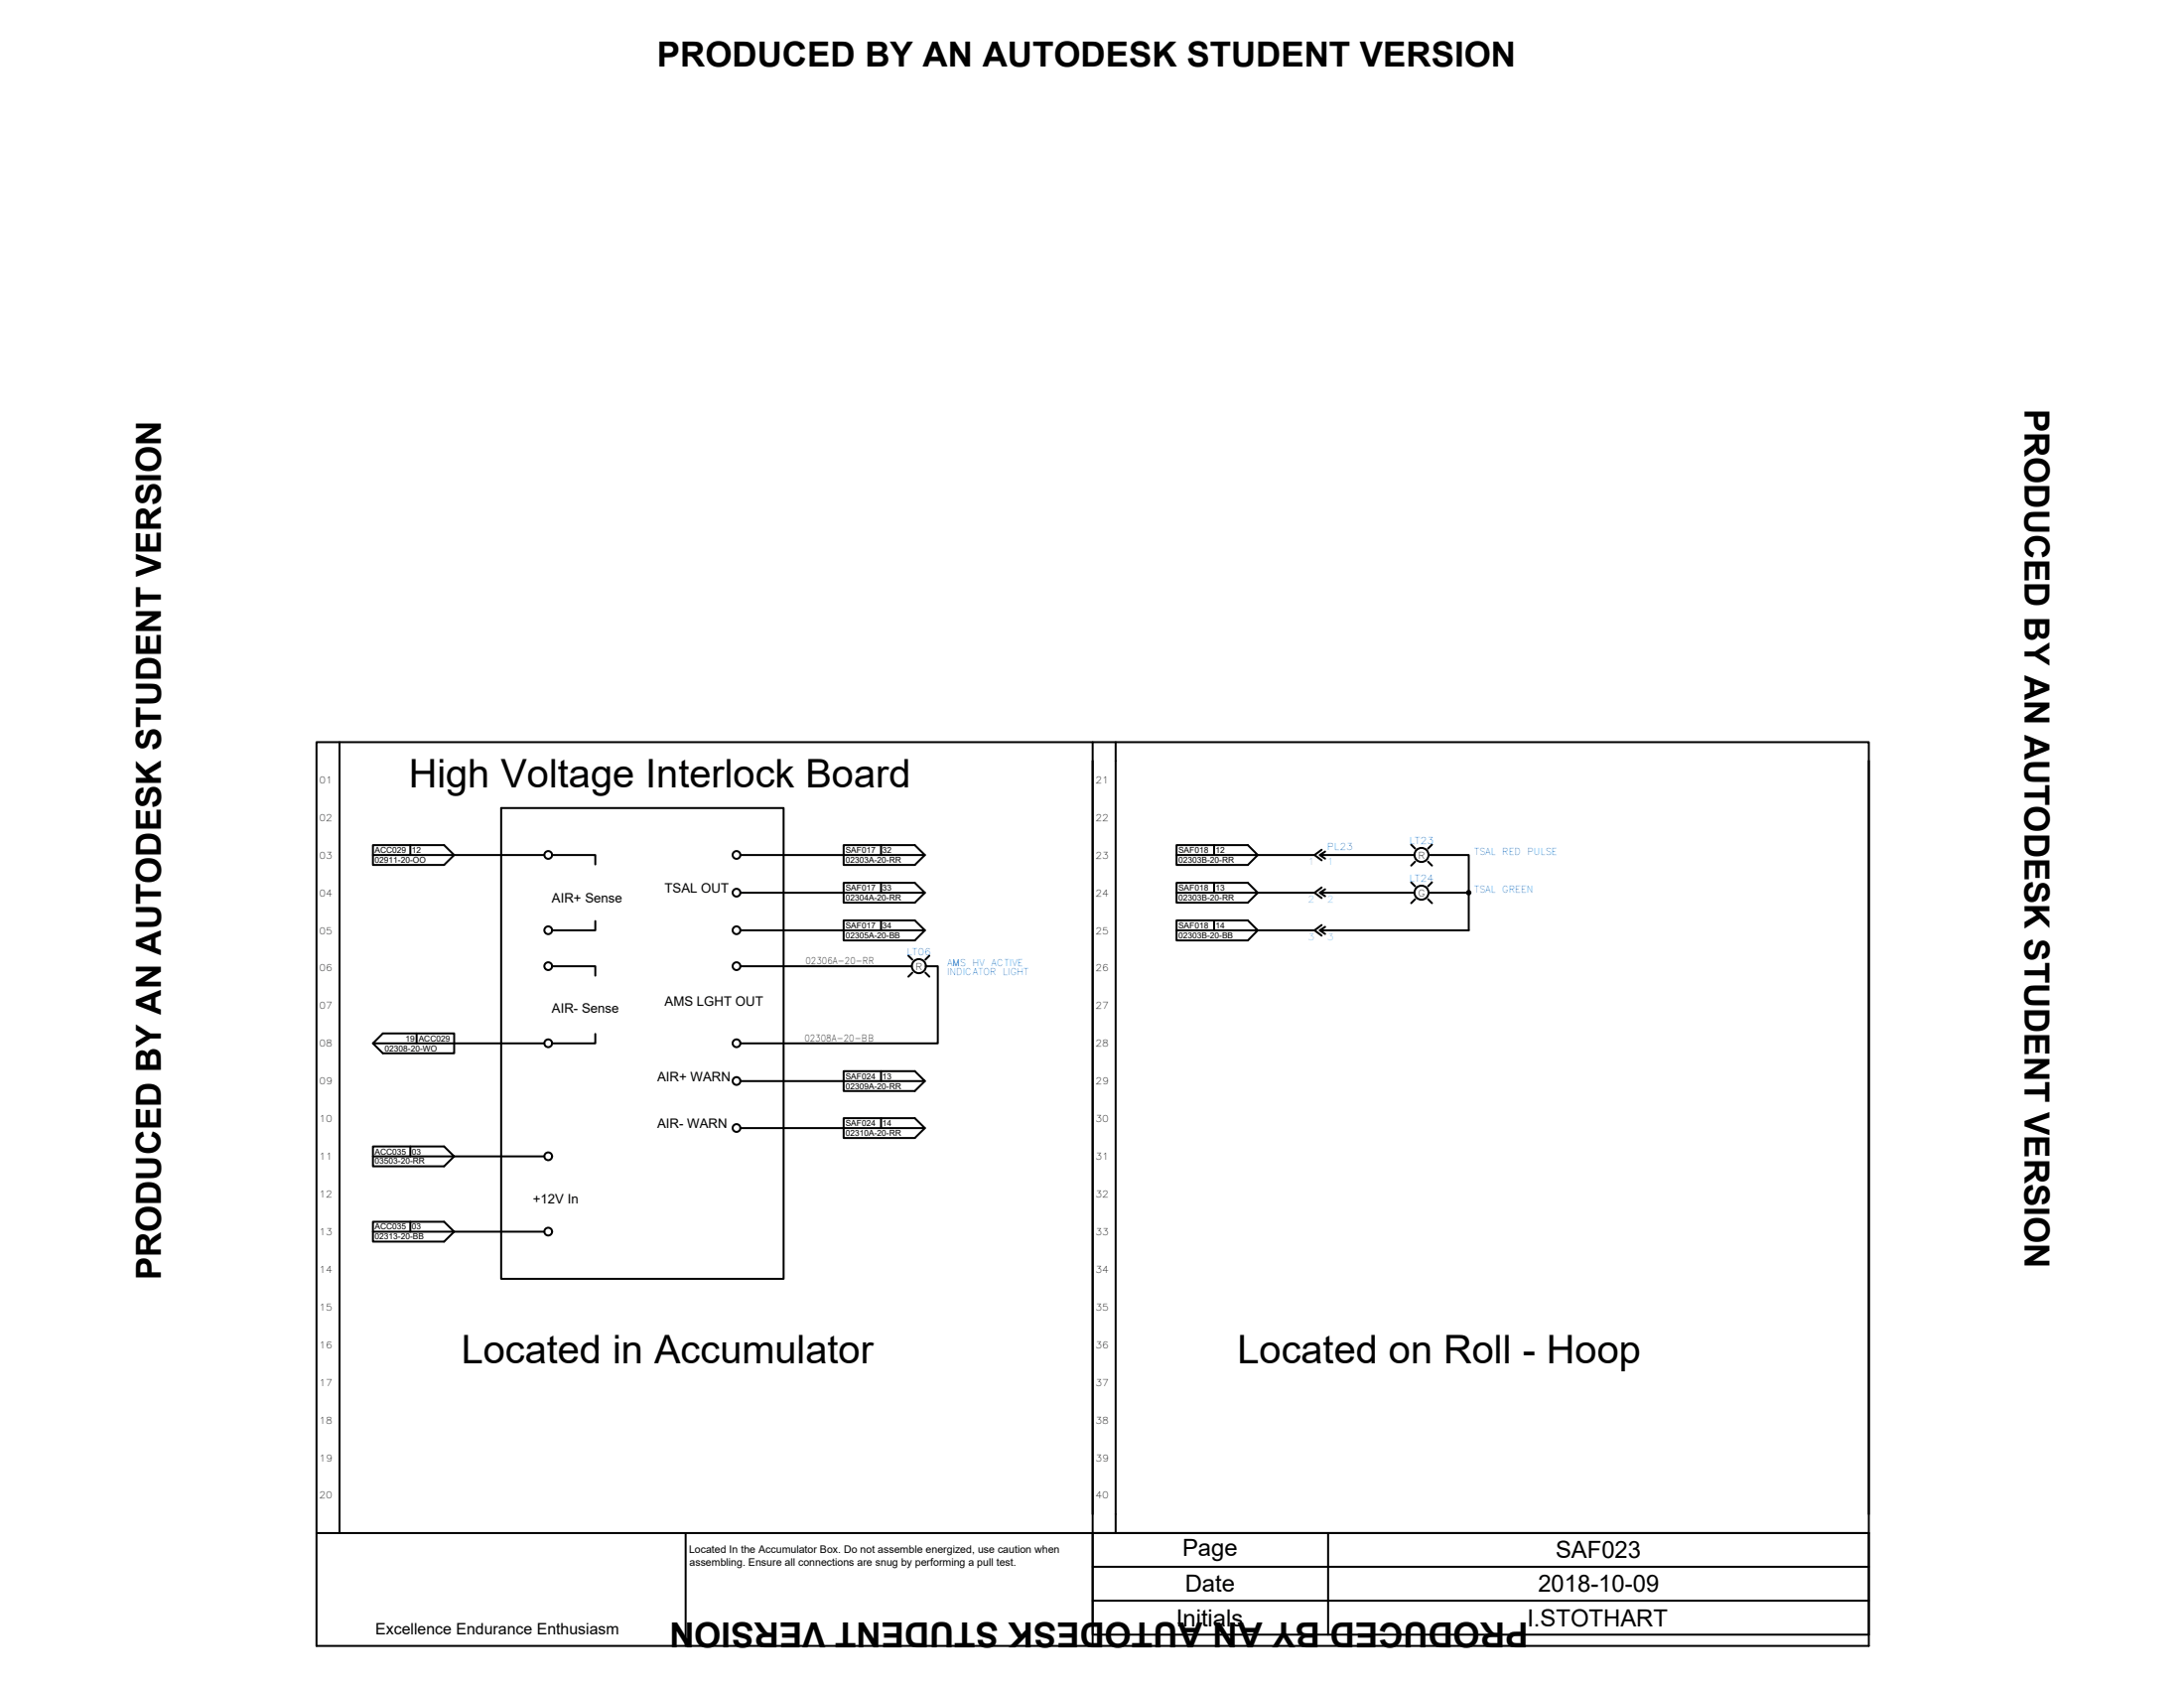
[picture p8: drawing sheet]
<svg xmlns="http://www.w3.org/2000/svg" width="279mm" height="216mm" viewBox="0 0 279 216" stroke-linecap="round" stroke-linejoin="round" font-family="sans-serif">
<g fill="none" stroke="#000" stroke-width=".25">
<path d="M40.5 94.9h198.6v115.6h-198.6zM43.4 94.9v101.2M139.8 94.9v115.6M142.7 94.9v101.2M239.1 97.3v96.4M47.7 109.4h10.4l-1.3-1.3h-9.1v2.5h9.1l1.3-1.2h11.5M52.5 108.1v1.3M64.1 103.3h36.1v60.3h-36.1zM70.7 109.4h5.5v1.2M76.2 117.8v1.2h-5.5M94.7 109.4h23.6l-1.3-1.3h-9.1v2.5h9.1l1.3-1.2M94.7 114.2h23.6l-1.3-1.3h-9.1v2.6h9.1l1.3-1.3"/>
<path d="M94.7 119h23.6l-1.3-1.3h-9.1v2.6h9.1l1.3-1.3M112.7 108.1v1.3M112.7 112.9v1.3M112.7 117.7v1.3M150.5 109.4h10.4l-1.3-1.3h-9.1v2.5h9.1l1.3-1.2h7.3M150.5 114.2h10.4l-1.3-1.3h-9.1v2.6h9.1l1.3-1.3h7.3M150.5 119h10.4l-1.3-1.3h-9.1v2.6h9.1l1.3-1.3h7.3M155.3 108.1v1.3M155.3 112.9v1.3M155.3 117.7v1.3M168.8 109.4h12.2M168.8 114.2h12.2"/>
<path d="M169.1 108.7l-.9 .7 .9 .6M169.1 113.5l-.9 .7 .9 .7M169.1 118.3l-.9 .7 .9 .7M169.5 108.9l-.7 .5 .7 .4M169.5 113.7l-.7 .5 .7 .4M169.5 118.5l-.7 .5 .7 .5M180.5 108l.5 .5M180.5 112.9l.5 .5M181 110.2l-.5 .5M181 115l-.5 .5M182.7 110.2l.5 .5M182.7 115l.5 .5"/>
<path d="M182.8 109.4h5.1v4.8h-5.1M183.2 108l-.5 .5M183.2 112.9l-.5 .5M187.9 114.2v4.8h-19.1M47.7 133.4l1.3 1.3h9.1v-2.5h-9.1l-1.3 1.2h21.9M53.3 132.2v1.2M70.7 123.6h5.5v1.2M76.2 132.2v1.2h-5.5M94.7 138.3h23.6l-1.3-1.3h-9.1v2.5h9.1l1.3-1.2M94.7 123.6h21.9M112.7 137v1.3M116.2 122.2l.5 .5"/>
<path d="M116.7 124.4l-.5 .5M118.4 124.4l.5 .5M118.4 123.6h1.6v9.8h-25.3M118.9 122.2l-.5 .5M47.7 147.9h10.4l-1.3-1.3h-9.1v2.6h9.1l1.3-1.3h11.5M47.7 157.5h10.4l-1.3-1.2h-9.1v2.5h9.1l1.3-1.3h11.5M52.5 146.6v1.3M52.5 156.3v1.2M94.7 144.3h23.6l-1.3-1.3h-9.1v2.6h9.1l1.3-1.3M112.7 143v1.3M40.5 196.1h198.6v13h-99.3v-13M87.7 196.1v14.4"/>
<path d="M169.9 196.1v13M139.8 200.4h99.3M139.8 204.7h99.3"/>
<circle cx="70.1" cy="109.4" r=".5"/>
<circle cx="70.1" cy="119" r=".5"/>
<circle cx="94.2" cy="119" r=".5"/>
<circle cx="94.2" cy="109.4" r=".5"/>
<circle cx="94.2" cy="114.2" r=".5"/>
<circle cx="181.9" cy="114.2" r=".9"/>
<circle cx="181.9" cy="109.4" r=".9"/>
<circle cx="187.9" cy="114.2" r=".07"/>
<circle cx="187.9" cy="114.2" r=".22"/>
<circle cx="187.9" cy="114.2" r=".14"/>
<circle cx="70.1" cy="123.6" r=".5"/>
<circle cx="70.1" cy="133.4" r=".5"/>
<circle cx="94.2" cy="133.4" r=".5"/>
<circle cx="94.2" cy="123.6" r=".5"/>
<circle cx="94.2" cy="138.3" r=".5"/>
<circle cx="117.5" cy="123.6" r=".9"/>
<circle cx="70.1" cy="147.9" r=".5"/>
<circle cx="70.1" cy="157.5" r=".5"/>
<circle cx="94.2" cy="144.3" r=".5"/>
</g>
<g font-size="5">
<text x="52.3" y="100.7">High Voltage Interlock Board</text>
<text x="59" y="174.4">Located in Accumulator</text>
<text x="158.3" y="174.4">Located on Roll - Hoop</text>
</g>
<g font-size="4.4">
<text x="84.1" y="8.6">PRODUCED BY AN AUTODESK STUDENT VERSION</text>
<text x="259" y="52.3" transform="rotate(90 259 52.3)">PRODUCED BY AN AUTODESK STUDENT VERSION</text>
<text x="20.6" y="163.8" transform="rotate(-90 20.6 163.8)">PRODUCED BY AN AUTODESK STUDENT VERSION</text>
<text x="195.5" y="207.5" transform="rotate(180 195.5 207.5)">PRODUCED BY AN AUTODESK STUDENT VERSION</text>
</g>
<g font-size="3">
<text x="151.3" y="199">Page</text>
<text x="151.6" y="203.6">Date</text>
<text x="196.8" y="203.6">2018-10-09</text>
<text x="199" y="199.3">SAF023</text>
<text x="150.5" y="208">Initials</text>
<text x="195.4" y="208">I.STOTHART</text>
</g>
<text font-size="2" x="48" y="209">Excellence Endurance Enthusiasm</text>
<g font-size="1.7">
<text x="70.6" y="115.4">AIR+ Sense</text>
<text x="85" y="114.2">TSAL OUT</text>
<text x="70.6" y="129.6">AIR- Sense</text>
<text x="85" y="128.6">AMS LGHT OUT</text>
<text x="84.1" y="138.3">AIR+ WARN</text>
<text x="84.1" y="144.3">AIR- WARN</text>
<text x="68.2" y="153.9">+12V In</text>
</g>
<g font-size="1.3">
<text x="88.1" y="198.6">Located In the Accumulator Box. Do not assemble energized, use caution when</text>
<text x="88.2" y="200.3">assembling. Ensure all connections are snug by performing a pull test.</text>
</g>
<g font-size="1.2">
<text x="40.8" y="100.2">01</text>
<text x="140.1" y="100.2">21</text>
<text x="40.8" y="105">02</text>
<text x="140.1" y="105">22</text>
<text x="40.8" y="109.8">03</text>
<text x="140.1" y="109.8">23</text>
<text x="181.4" y="109.8">R</text>
<text x="40.8" y="114.6">04</text>
<text x="40.8" y="119.5">05</text>
<text x="140.1" y="114.6">24</text>
<text x="140.1" y="119.5">25</text>
<text x="181.4" y="114.6">G</text>
<text x="40.8" y="124.3">06</text>
<text x="103.1" y="123.3">02306A-20-RR</text>
<text x="117.1" y="124">R</text>
<text x="140.1" y="124.3">26</text>
<text x="40.8" y="129.1">07</text>
<text x="140.1" y="129.1">27</text>
<text x="40.8" y="133.9">08</text>
<text x="102.9" y="133.2">02308A-20-BB</text>
<text x="140.1" y="133.9">28</text>
<text x="40.8" y="138.7">09</text>
<text x="40.8" y="143.5">10</text>
<text x="140.1" y="138.7">29</text>
<text x="140.1" y="143.5">30</text>
<text x="40.8" y="148.4">11</text>
<text x="140.1" y="148.4">31</text>
<text x="40.8" y="153.2">12</text>
<text x="140.1" y="153.2">32</text>
<text x="40.8" y="158">13</text>
<text x="140.1" y="158">33</text>
<text x="40.8" y="162.8">14</text>
<text x="40.8" y="167.6">15</text>
<text x="140.1" y="162.8">34</text>
<text x="140.1" y="167.6">35</text>
<text x="40.8" y="172.4">16</text>
<text x="140.1" y="172.4">36</text>
<text x="40.8" y="177.3">17</text>
<text x="140.1" y="177.3">37</text>
<text x="40.8" y="182.1">18</text>
<text x="140.1" y="182.1">38</text>
<text x="40.8" y="186.9">19</text>
<text x="40.8" y="191.7">20</text>
<text x="140.1" y="186.9">39</text>
<text x="140.1" y="191.7">40</text>
</g>
<g font-size="1.2" fill="#007fff">
<text x="180.3" y="107.9">LT23</text>
<text x="169.8" y="108.7">PL23</text>
<text x="180.3" y="112.7">LT24</text>
<text x="188.6" y="109.4">TSAL RED PULSE</text>
<text x="188.6" y="114.2">TSAL GREEN</text>
<text x="116" y="122.1">LT06</text>
<text x="121.2" y="124.7">INDICATOR LIGHT</text>
<text x="121.2" y="123.6">AMS HV ACTIVE</text>
</g>
<g font-size="1.2" fill="#6eddc1">
<text x="167.3" y="110.6">1</text>
<text x="169.8" y="110.6">1</text>
<text x="167.3" y="115.4">2</text>
<text x="169.8" y="115.4">2</text>
<text x="167.3" y="120.2">3</text>
<text x="169.8" y="120.2">3</text>
</g>
<g font-size="1.1">
<text x="47.9" y="109.1">ACC029</text>
<text x="47.9" y="110.4">02911-20-OO</text>
<text x="52.7" y="109.1">12</text>
<text x="108.2" y="109.1">SAF017</text>
<text x="108.2" y="110.4">02303A-20-RR</text>
<text x="108.2" y="113.9">SAF017</text>
<text x="112.9" y="109.1">32</text>
<text x="112.9" y="113.9">33</text>
<text x="150.7" y="109.1">SAF018</text>
<text x="150.7" y="110.4">02303B-20-RR</text>
<text x="150.7" y="113.9">SAF018</text>
<text x="155.5" y="109.1">12</text>
<text x="155.5" y="113.9">13</text>
<text x="108.2" y="115.2">02304A-20-RR</text>
<text x="108.2" y="118.8">SAF017</text>
<text x="112.9" y="118.8">34</text>
<text x="150.7" y="115.2">02303B-20-RR</text>
<text x="150.7" y="118.8">SAF018</text>
<text x="155.5" y="118.8">14</text>
<text x="108.2" y="120">02305A-20-BB</text>
<text x="150.7" y="120">02303B-20-BB</text>
<text x="49.2" y="134.5">02308-20-WO</text>
<text x="51.9" y="133.2">19 ACC029</text>
<text x="108.2" y="138">SAF024</text>
<text x="108.2" y="139.3">02309A-20-RR</text>
<text x="112.9" y="138">13</text>
<text x="47.9" y="147.7">ACC035</text>
<text x="47.9" y="148.9">03503-20-RR</text>
<text x="52.7" y="147.7">03</text>
<text x="108.2" y="144">SAF024</text>
<text x="108.2" y="145.3">02310A-20-RR</text>
<text x="112.9" y="144.1">14</text>
<text x="47.9" y="157.3">ACC035</text>
<text x="47.9" y="158.6">02313-20-BB</text>
<text x="52.7" y="157.3">03</text>
</g>
</svg>
